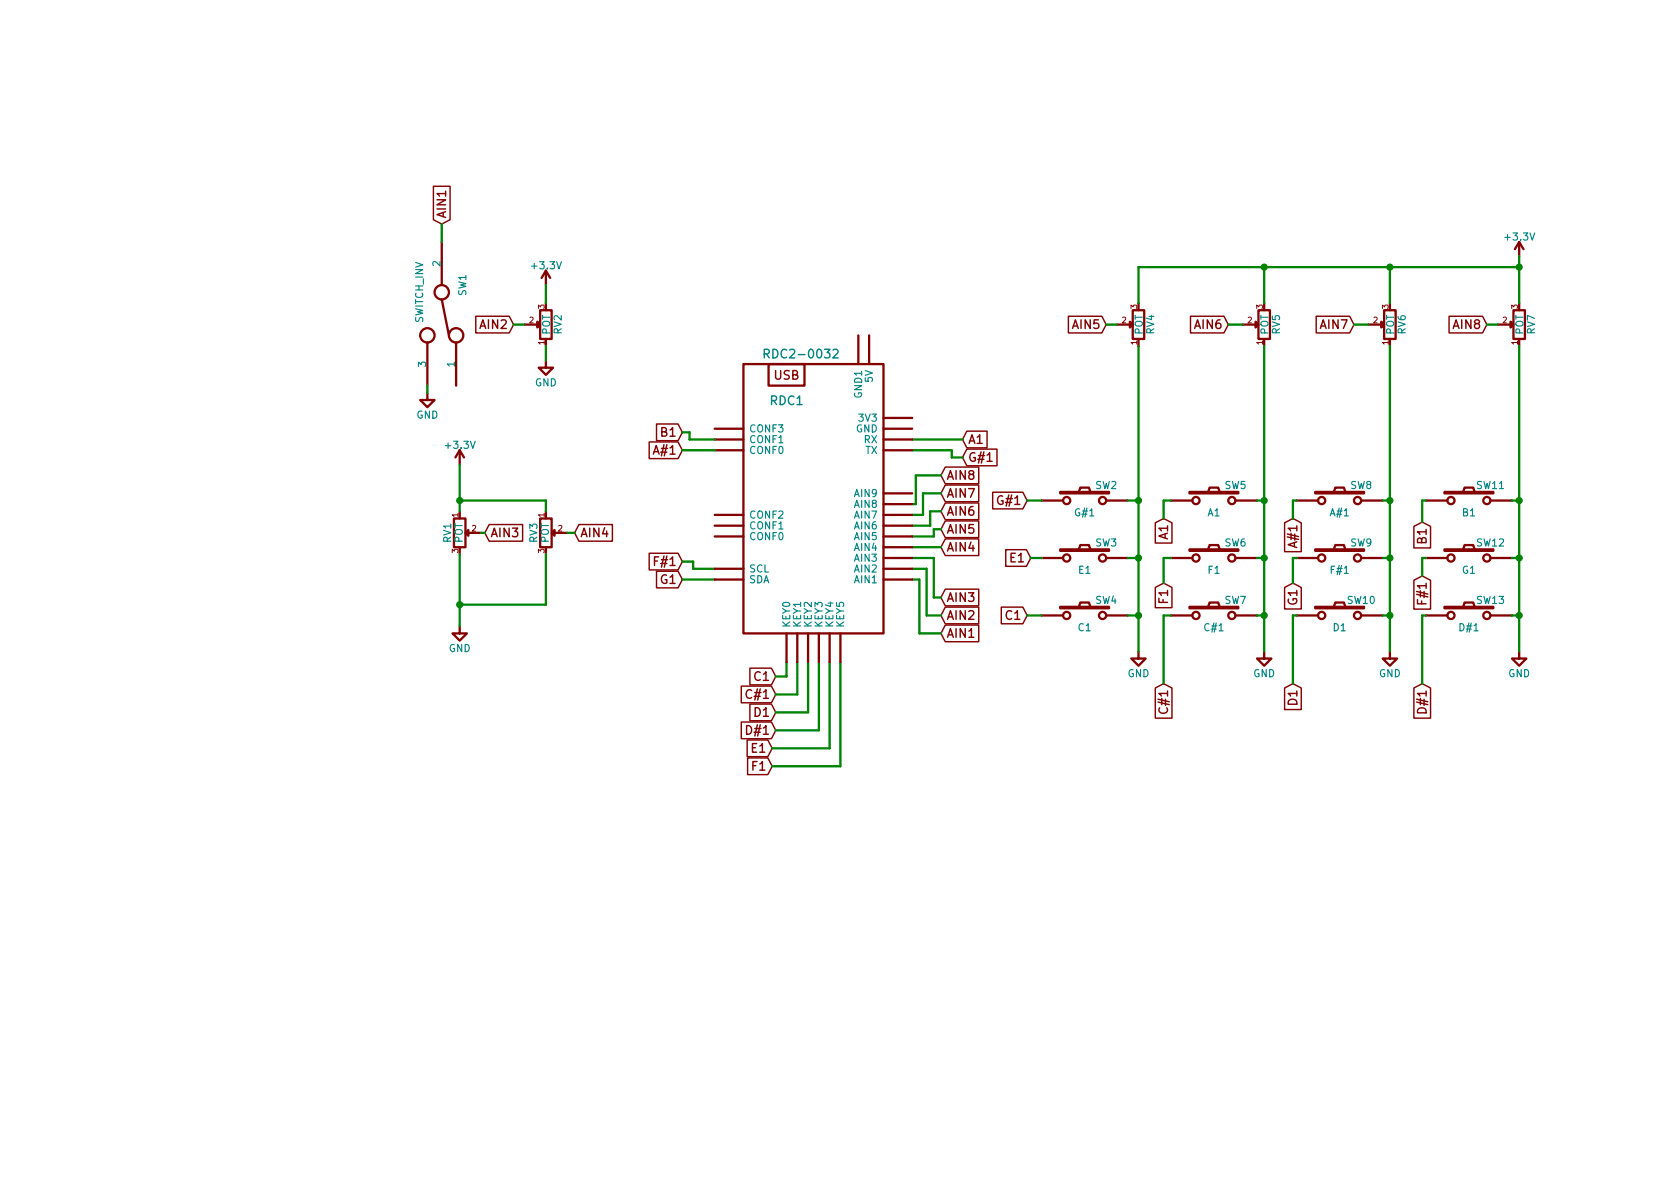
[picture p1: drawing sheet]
EESchema Schematic File Version 2
LIBS:RDC2-0032pcb-rescue
LIBS:power
LIBS:device
LIBS:transistors
LIBS:conn
LIBS:linear
LIBS:regul
LIBS:74xx
LIBS:cmos4000
LIBS:adc-dac
LIBS:memory
LIBS:xilinx
LIBS:microcontrollers
LIBS:dsp
LIBS:microchip
LIBS:analog_switches
LIBS:motorola
LIBS:texas
LIBS:intel
LIBS:audio
LIBS:interface
LIBS:digital-audio
LIBS:philips
LIBS:display
LIBS:cypress
LIBS:siliconi
LIBS:opto
LIBS:atmel
LIBS:contrib
LIBS:valves
LIBS:RDC2-0032pcb-cache
EELAYER 25 0
EELAYER END
$Descr A4 11693 8268
encoding utf-8
Sheet 1 1
Title ""
Date ""
Rev ""
Comp ""
Comment1 ""
Comment2 ""
Comment3 ""
Comment4 ""
$EndDescr
$Comp
L SW_PUSH SW4
U 1 1
P 7550 4275
F 0 "SW4" H 7700 4385 50  0000 C CNN
F 1 "C1" H 7550 4195 50  0000 C CNN
F 2 "" H 7550 4275 50  0000 C CNN
F 3 "" H 7550 4275 50  0000 C CNN
	1    7550 4275
	1    0    0    -1  
$EndComp
$Comp
L SW_PUSH SW3
U 1 1
P 7550 3875
F 0 "SW3" H 7700 3985 50  0000 C CNN
F 1 "E1" H 7550 3795 50  0000 C CNN
F 2 "" H 7550 3875 50  0000 C CNN
F 3 "" H 7550 3875 50  0000 C CNN
	1    7550 3875
	1    0    0    -1  
$EndComp
$Comp
L SW_PUSH SW6
U 1 1
P 8450 3875
F 0 "SW6" H 8600 3985 50  0000 C CNN
F 1 "F1" H 8450 3795 50  0000 C CNN
F 2 "" H 8450 3875 50  0000 C CNN
F 3 "" H 8450 3875 50  0000 C CNN
	1    8450 3875
	1    0    0    -1  
$EndComp
$Comp
L SW_PUSH SW7
U 1 1
P 8450 4275
F 0 "SW7" H 8600 4385 50  0000 C CNN
F 1 "C#1" H 8450 4195 50  0000 C CNN
F 2 "" H 8450 4275 50  0000 C CNN
F 3 "" H 8450 4275 50  0000 C CNN
	1    8450 4275
	1    0    0    -1  
$EndComp
$Comp
L SW_PUSH SW9
U 1 1
P 9325 3875
F 0 "SW9" H 9475 3985 50  0000 C CNN
F 1 "F#1" H 9325 3795 50  0000 C CNN
F 2 "" H 9325 3875 50  0000 C CNN
F 3 "" H 9325 3875 50  0000 C CNN
	1    9325 3875
	1    0    0    -1  
$EndComp
$Comp
L SW_PUSH SW10
U 1 1
P 9325 4275
F 0 "SW10" H 9475 4385 50  0000 C CNN
F 1 "D1" H 9325 4195 50  0000 C CNN
F 2 "" H 9325 4275 50  0000 C CNN
F 3 "" H 9325 4275 50  0000 C CNN
	1    9325 4275
	1    0    0    -1  
$EndComp
$Comp
L SW_PUSH SW13
U 1 1
P 10225 4275
F 0 "SW13" H 10375 4385 50  0000 C CNN
F 1 "D#1" H 10225 4195 50  0000 C CNN
F 2 "" H 10225 4275 50  0000 C CNN
F 3 "" H 10225 4275 50  0000 C CNN
	1    10225 4275
	1    0    0    -1  
$EndComp
$Comp
L SW_PUSH SW12
U 1 1
P 10225 3875
F 0 "SW12" H 10375 3985 50  0000 C CNN
F 1 "G1" H 10225 3795 50  0000 C CNN
F 2 "" H 10225 3875 50  0000 C CNN
F 3 "" H 10225 3875 50  0000 C CNN
	1    10225 3875
	1    0    0    -1  
$EndComp
$Comp
L SW_PUSH SW2
U 1 1
P 7550 3475
F 0 "SW2" H 7700 3585 50  0000 C CNN
F 1 "G#1" H 7550 3395 50  0000 C CNN
F 2 "" H 7550 3475 50  0000 C CNN
F 3 "" H 7550 3475 50  0000 C CNN
	1    7550 3475
	1    0    0    -1  
$EndComp
$Comp
L SW_PUSH SW5
U 1 1
P 8450 3475
F 0 "SW5" H 8600 3585 50  0000 C CNN
F 1 "A1" H 8450 3395 50  0000 C CNN
F 2 "" H 8450 3475 50  0000 C CNN
F 3 "" H 8450 3475 50  0000 C CNN
	1    8450 3475
	1    0    0    -1  
$EndComp
$Comp
L SW_PUSH SW8
U 1 1
P 9325 3475
F 0 "SW8" H 9475 3585 50  0000 C CNN
F 1 "A#1" H 9325 3395 50  0000 C CNN
F 2 "" H 9325 3475 50  0000 C CNN
F 3 "" H 9325 3475 50  0000 C CNN
	1    9325 3475
	1    0    0    -1  
$EndComp
$Comp
L SW_PUSH SW11
U 1 1
P 10225 3475
F 0 "SW11" H 10375 3585 50  0000 C CNN
F 1 "B1" H 10225 3395 50  0000 C CNN
F 2 "" H 10225 3475 50  0000 C CNN
F 3 "" H 10225 3475 50  0000 C CNN
	1    10225 3475
	1    0    0    -1  
$EndComp
$Comp
L GND #PWR6
U 1 1
P 7925 4525
F 0 "#PWR6" H 7925 4275 50  0001 C CNN
F 1 "GND" H 7925 4375 50  0000 C CNN
F 2 "" H 7925 4525 50  0000 C CNN
F 3 "" H 7925 4525 50  0000 C CNN
	1    7925 4525
	1    0    0    -1  
$EndComp
$Comp
L GND #PWR7
U 1 1
P 8800 4525
F 0 "#PWR7" H 8800 4275 50  0001 C CNN
F 1 "GND" H 8800 4375 50  0000 C CNN
F 2 "" H 8800 4525 50  0000 C CNN
F 3 "" H 8800 4525 50  0000 C CNN
	1    8800 4525
	1    0    0    -1  
$EndComp
$Comp
L GND #PWR8
U 1 1
P 9675 4525
F 0 "#PWR8" H 9675 4275 50  0001 C CNN
F 1 "GND" H 9675 4375 50  0000 C CNN
F 2 "" H 9675 4525 50  0000 C CNN
F 3 "" H 9675 4525 50  0000 C CNN
	1    9675 4525
	1    0    0    -1  
$EndComp
$Comp
L GND #PWR10
U 1 1
P 10575 4525
F 0 "#PWR10" H 10575 4275 50  0001 C CNN
F 1 "GND" H 10575 4375 50  0000 C CNN
F 2 "" H 10575 4525 50  0000 C CNN
F 3 "" H 10575 4525 50  0000 C CNN
	1    10575 4525
	1    0    0    -1  
$EndComp
$Comp
L POT RV4
U 1 1
P 7925 2250
F 0 "RV4" H 7925 2170 50  0000 C CNN
F 1 "POT" H 7925 2250 50  0000 C CNN
F 2 "" H 7925 2250 50  0000 C CNN
F 3 "" H 7925 2250 50  0000 C CNN
	1    7925 2250
	0    -1   -1   0   
$EndComp
$Comp
L POT RV5
U 1 1
P 8800 2250
F 0 "RV5" H 8800 2170 50  0000 C CNN
F 1 "POT" H 8800 2250 50  0000 C CNN
F 2 "" H 8800 2250 50  0000 C CNN
F 3 "" H 8800 2250 50  0000 C CNN
	1    8800 2250
	0    -1   -1   0   
$EndComp
$Comp
L POT RV6
U 1 1
P 9675 2250
F 0 "RV6" H 9675 2170 50  0000 C CNN
F 1 "POT" H 9675 2250 50  0000 C CNN
F 2 "" H 9675 2250 50  0000 C CNN
F 3 "" H 9675 2250 50  0000 C CNN
	1    9675 2250
	0    -1   -1   0   
$EndComp
$Comp
L POT RV7
U 1 1
P 10575 2250
F 0 "RV7" H 10575 2170 50  0000 C CNN
F 1 "POT" H 10575 2250 50  0000 C CNN
F 2 "" H 10575 2250 50  0000 C CNN
F 3 "" H 10575 2250 50  0000 C CNN
	1    10575 2250
	0    -1   -1   0   
$EndComp
$Comp
L +3.3V #PWR9
U 1 1
P 10575 1775
F 0 "#PWR9" H 10575 1625 50  0001 C CNN
F 1 "+3.3V" H 10575 1915 50  0000 C CNN
F 2 "" H 10575 1775 50  0000 C CNN
F 3 "" H 10575 1775 50  0000 C CNN
	1    10575 1775
	1    0    0    -1  
$EndComp
$Comp
L POT RV3
U 1 1
P 3800 3700
F 0 "RV3" H 3800 3620 50  0000 C CNN
F 1 "POT" H 3800 3700 50  0000 C CNN
F 2 "" H 3800 3700 50  0000 C CNN
F 3 "" H 3800 3700 50  0000 C CNN
	1    3800 3700
	0    1    1    0   
$EndComp
$Comp
L POT RV1
U 1 1
P 3200 3700
F 0 "RV1" H 3200 3620 50  0000 C CNN
F 1 "POT" H 3200 3700 50  0000 C CNN
F 2 "" H 3200 3700 50  0000 C CNN
F 3 "" H 3200 3700 50  0000 C CNN
	1    3200 3700
	0    1    1    0   
$EndComp
$Comp
L POT RV2
U 1 1
P 3800 2250
F 0 "RV2" H 3800 2170 50  0000 C CNN
F 1 "POT" H 3800 2250 50  0000 C CNN
F 2 "" H 3800 2250 50  0000 C CNN
F 3 "" H 3800 2250 50  0000 C CNN
	1    3800 2250
	0    -1   -1   0   
$EndComp
$Comp
L SWITCH_INV SW1
U 1 1
P 3075 2175
F 0 "SW1" H 2875 2325 50  0000 C CNN
F 1 "SWITCH_INV" H 2925 2025 50  0000 C CNN
F 2 "" H 3075 2175 50  0000 C CNN
F 3 "" H 3075 2175 50  0000 C CNN
	1    3075 2175
	0    1    1    0   
$EndComp
$Comp
L GND #PWR3
U 1 1
P 3200 4350
F 0 "#PWR3" H 3200 4100 50  0001 C CNN
F 1 "GND" H 3200 4200 50  0000 C CNN
F 2 "" H 3200 4350 50  0000 C CNN
F 3 "" H 3200 4350 50  0000 C CNN
	1    3200 4350
	1    0    0    -1  
$EndComp
$Comp
L +3.3V #PWR2
U 1 1
P 3200 3225
F 0 "#PWR2" H 3200 3075 50  0001 C CNN
F 1 "+3.3V" H 3200 3365 50  0000 C CNN
F 2 "" H 3200 3225 50  0000 C CNN
F 3 "" H 3200 3225 50  0000 C CNN
	1    3200 3225
	1    0    0    -1  
$EndComp
$Comp
L GND #PWR5
U 1 1
P 3800 2500
F 0 "#PWR5" H 3800 2250 50  0001 C CNN
F 1 "GND" H 3800 2350 50  0000 C CNN
F 2 "" H 3800 2500 50  0000 C CNN
F 3 "" H 3800 2500 50  0000 C CNN
	1    3800 2500
	1    0    0    -1  
$EndComp
$Comp
L +3.3V #PWR4
U 1 1
P 3800 1975
F 0 "#PWR4" H 3800 1825 50  0001 C CNN
F 1 "+3.3V" H 3800 2115 50  0000 C CNN
F 2 "" H 3800 1975 50  0000 C CNN
F 3 "" H 3800 1975 50  0000 C CNN
	1    3800 1975
	1    0    0    -1  
$EndComp
$Comp
L GND #PWR1
U 1 1
P 2975 2725
F 0 "#PWR1" H 2975 2475 50  0001 C CNN
F 1 "GND" H 2975 2575 50  0000 C CNN
F 2 "" H 2975 2725 50  0000 C CNN
F 3 "" H 2975 2725 50  0000 C CNN
	1    2975 2725
	1    0    0    -1  
$EndComp
Text GLabel 5400 4700 0    60   Input ~ 0
C1
Text GLabel 7150 4275 0    60   Input ~ 0
C1
Text GLabel 5400 4825 0    60   Input ~ 0
C#1
Text GLabel 8100 4750 3    60   Input ~ 0
C#1
Text GLabel 5400 4950 0    60   Input ~ 0
D1
Text GLabel 5400 5075 0    60   Input ~ 0
D#1
Text GLabel 5375 5200 0    60   Input ~ 0
E1
Text GLabel 5375 5325 0    60   Input ~ 0
F1
Text GLabel 9000 4750 3    60   Input ~ 0
D1
Text GLabel 9900 4750 3    60   Input ~ 0
D#1
Text GLabel 7175 3875 0    60   Input ~ 0
E1
Text GLabel 8100 4050 3    60   Input ~ 0
F1
Text GLabel 4750 3900 0    60   Input ~ 0
F#1
Text GLabel 4750 4025 0    60   Input ~ 0
G1
Text GLabel 9000 4050 3    60   Input ~ 0
G1
Text GLabel 9900 4000 3    60   Input ~ 0
F#1
Text GLabel 6700 3175 2    60   Input ~ 0
G#1
Text GLabel 6700 3050 2    60   Input ~ 0
A1
Text GLabel 7150 3475 0    60   Input ~ 0
G#1
Text GLabel 8100 3600 3    60   Input ~ 0
A1
Text GLabel 9000 3600 3    60   Input ~ 0
A#1
Text GLabel 9900 3625 3    60   Input ~ 0
B1
Text GLabel 3075 1550 1    60   Input ~ 0
AIN1
Text GLabel 6550 4400 2    60   Input ~ 0
AIN1
Text GLabel 6550 4275 2    60   Input ~ 0
AIN2
Text GLabel 6550 4150 2    60   Input ~ 0
AIN3
Text GLabel 6550 3800 2    60   Input ~ 0
AIN4
Text GLabel 6550 3675 2    60   Input ~ 0
AIN5
Text GLabel 6550 3550 2    60   Input ~ 0
AIN6
Text GLabel 6550 3425 2    60   Input ~ 0
AIN7
Text GLabel 6550 3300 2    60   Input ~ 0
AIN8
Wire Wire Line
	7925 2400 7925 4525
Wire Wire Line
	7850 4275 7925 4275
Connection ~ 7925 4275
Wire Wire Line
	7850 3875 7925 3875
Connection ~ 7925 3875
Wire Wire Line
	7850 3475 7925 3475
Connection ~ 7925 3475
Wire Wire Line
	8800 2400 8800 4525
Wire Wire Line
	8750 3475 8800 3475
Connection ~ 8800 3475
Wire Wire Line
	8750 3875 8800 3875
Connection ~ 8800 3875
Wire Wire Line
	8750 4275 8800 4275
Connection ~ 8800 4275
Wire Wire Line
	9675 2400 9675 4525
Wire Wire Line
	9625 3475 9675 3475
Connection ~ 9675 3475
Wire Wire Line
	9625 3875 9675 3875
Connection ~ 9675 3875
Wire Wire Line
	9625 4275 9675 4275
Connection ~ 9675 4275
Wire Wire Line
	10575 2400 10575 4525
Wire Wire Line
	10525 3475 10575 3475
Connection ~ 10575 3475
Wire Wire Line
	10525 3875 10575 3875
Connection ~ 10575 3875
Wire Wire Line
	10525 4275 10575 4275
Connection ~ 10575 4275
Wire Wire Line
	7925 2100 7925 1850
Wire Wire Line
	7925 1850 10575 1850
Wire Wire Line
	10575 1775 10575 2100
Wire Wire Line
	9675 2100 9675 1850
Connection ~ 9675 1850
Wire Wire Line
	8800 2100 8800 1850
Connection ~ 8800 1850
Connection ~ 10575 1850
Wire Wire Line
	3200 3850 3200 4350
Wire Wire Line
	3200 4200 3800 4200
Wire Wire Line
	3800 4200 3800 3850
Connection ~ 3200 4200
Wire Wire Line
	3200 3225 3200 3550
Wire Wire Line
	3800 3550 3800 3475
Wire Wire Line
	3800 3475 3200 3475
Connection ~ 3200 3475
Wire Wire Line
	3800 2400 3800 2500
Wire Wire Line
	3800 2100 3800 1975
Wire Wire Line
	2975 2675 2975 2725
Wire Wire Line
	5475 4600 5475 4700
Wire Wire Line
	5475 4700 5400 4700
Wire Wire Line
	7150 4275 7250 4275
Wire Wire Line
	5550 4600 5550 4825
Wire Wire Line
	5550 4825 5400 4825
Wire Wire Line
	8100 4750 8100 4275
Wire Wire Line
	8100 4275 8150 4275
Wire Wire Line
	5625 4600 5625 4950
Wire Wire Line
	5625 4950 5400 4950
Wire Wire Line
	5700 4600 5700 5075
Wire Wire Line
	5700 5075 5400 5075
Wire Wire Line
	5775 4600 5775 5200
Wire Wire Line
	5775 5200 5375 5200
Wire Wire Line
	5850 4600 5850 5325
Wire Wire Line
	5850 5325 5375 5325
Wire Wire Line
	9025 4275 9000 4275
Wire Wire Line
	9000 4275 9000 4750
Wire Wire Line
	9900 4750 9900 4275
Wire Wire Line
	9900 4275 9925 4275
Wire Wire Line
	7175 3875 7250 3875
Wire Wire Line
	8100 4050 8100 3875
Wire Wire Line
	8100 3875 8150 3875
Wire Wire Line
	4750 4025 4975 4025
Wire Wire Line
	4750 3900 4825 3900
Wire Wire Line
	4825 3900 4825 3950
Wire Wire Line
	4825 3950 4975 3950
Wire Wire Line
	9000 4050 9000 3875
Wire Wire Line
	9000 3875 9025 3875
Wire Wire Line
	9900 4000 9900 3875
Wire Wire Line
	9900 3875 9925 3875
Wire Wire Line
	6350 3050 6700 3050
Wire Wire Line
	6350 3125 6625 3125
Wire Wire Line
	6625 3125 6625 3175
Wire Wire Line
	6625 3175 6700 3175
Wire Wire Line
	7150 3475 7250 3475
Wire Wire Line
	8100 3600 8100 3475
Wire Wire Line
	8100 3475 8150 3475
Wire Wire Line
	9900 3625 9900 3475
Wire Wire Line
	9900 3475 9925 3475
Wire Wire Line
	9000 3600 9000 3475
Wire Wire Line
	9000 3475 9025 3475
Wire Wire Line
	3075 1550 3075 1675
Wire Wire Line
	6350 4025 6400 4025
Wire Wire Line
	6400 4025 6400 4400
Wire Wire Line
	6400 4400 6550 4400
Wire Wire Line
	6350 3950 6450 3950
Wire Wire Line
	6450 3950 6450 4275
Wire Wire Line
	6450 4275 6550 4275
Wire Wire Line
	6350 3875 6500 3875
Wire Wire Line
	6500 3875 6500 4150
Wire Wire Line
	6500 4150 6550 4150
Wire Wire Line
	6350 3800 6550 3800
Wire Wire Line
	6350 3725 6500 3725
Wire Wire Line
	6500 3725 6500 3675
Wire Wire Line
	6500 3675 6550 3675
Wire Wire Line
	6350 3650 6475 3650
Wire Wire Line
	6475 3650 6475 3550
Wire Wire Line
	6475 3550 6550 3550
Wire Wire Line
	6350 3575 6425 3575
Wire Wire Line
	6425 3575 6425 3425
Wire Wire Line
	6425 3425 6550 3425
Wire Wire Line
	6350 3500 6375 3500
Wire Wire Line
	6375 3500 6375 3300
Wire Wire Line
	6375 3300 6550 3300
Text GLabel 3575 2250 0    60   Input ~ 0
AIN2
Wire Wire Line
	3575 2250 3650 2250
Text GLabel 3375 3700 2    60   Input ~ 0
AIN3
Wire Wire Line
	3350 3700 3375 3700
Text GLabel 4000 3700 2    60   Input ~ 0
AIN4
Wire Wire Line
	3950 3700 4000 3700
Text GLabel 7700 2250 0    60   Input ~ 0
AIN5
Wire Wire Line
	7700 2250 7775 2250
Text GLabel 8550 2250 0    60   Input ~ 0
AIN6
Wire Wire Line
	8550 2250 8650 2250
Text GLabel 9425 2250 0    60   Input ~ 0
AIN7
Wire Wire Line
	9425 2250 9525 2250
Text GLabel 10350 2250 0    60   Input ~ 0
AIN8
Wire Wire Line
	10350 2250 10425 2250
$Comp
L RDC2-0032 RDC1
U 1 1
P 5350 3950
F 0 "RDC1" H 5475 5125 60  0000 C CNN
F 1 "RDC2-0032" H 5575 5450 60  0000 C CNN
F 2 "" H 5475 3450 60  0001 C CNN
F 3 "" H 5475 3450 60  0001 C CNN
	1    5350 3950
	1    0    0    -1  
$EndComp
Text GLabel 4750 3125 0    60   Input ~ 0
A#1
Wire Wire Line
	4750 3125 4975 3125
Text GLabel 4750 3000 0    60   Input ~ 0
B1
Wire Wire Line
	4975 3050 4800 3050
Wire Wire Line
	4800 3050 4800 3000
Wire Wire Line
	4800 3000 4750 3000
$EndSCHEMATC
